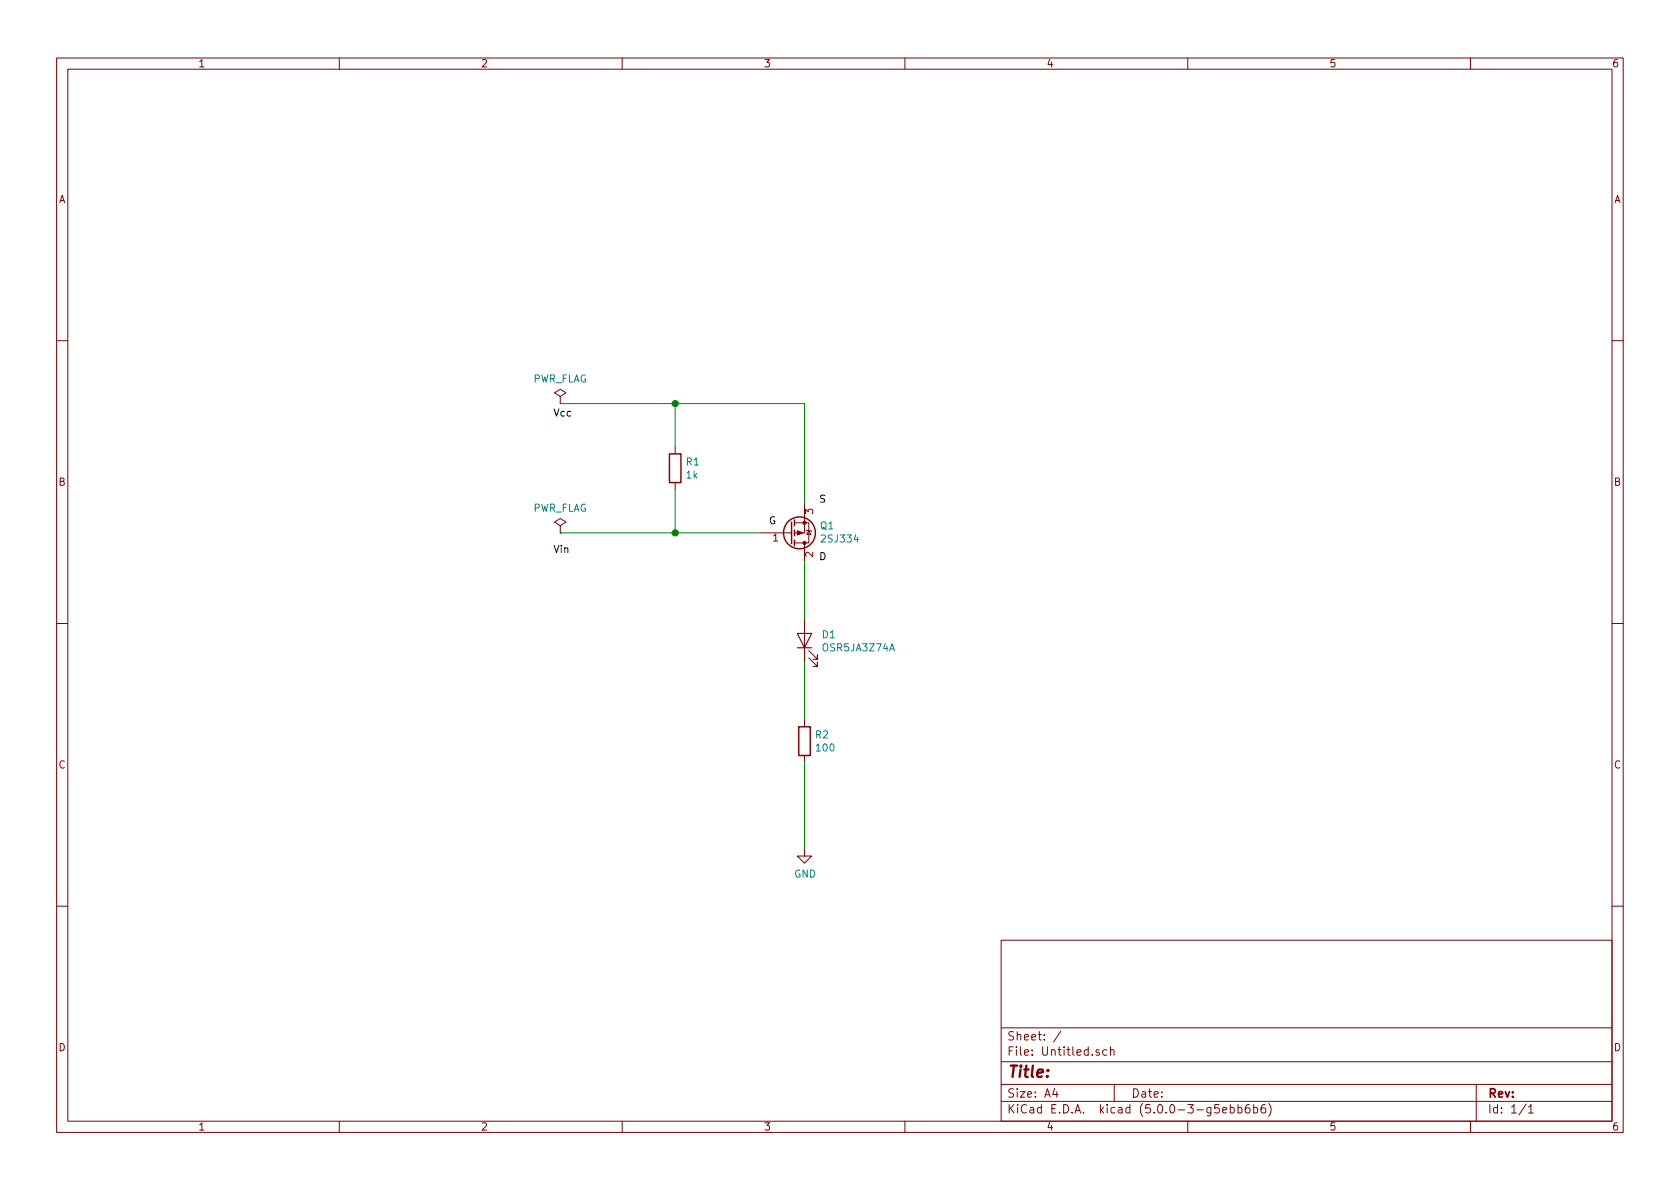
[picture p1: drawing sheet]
EESchema Schematic File Version 4
EELAYER 26 0
EELAYER END
$Descr A4 11693 8268
encoding utf-8
Sheet 1 1
Title ""
Date ""
Rev ""
Comp ""
Comment1 ""
Comment2 ""
Comment3 ""
Comment4 ""
$EndDescr
$Comp
L Device:Q_PMOS_GDS Q1
U 1 1
P 5500 3700
F 0 "Q1" H 5705 3654 50  0000 L CNN
F 1 "2SJ334" H 5705 3745 50  0000 L CNN
F 2 "" H 5700 3800 50  0001 C CNN
F 3 "~" H 5500 3700 50  0001 C CNN
	1    5500 3700
	1    0    0    1   
$EndComp
$Comp
L Device:LED D1
U 1 1
P 5600 4450
F 0 "D1" V 5638 4333 50  0000 R CNN
F 1 "OSR5JA3Z74A" V 5547 4333 50  0000 R CNN
F 2 "" H 5600 4450 50  0001 C CNN
F 3 "~" H 5600 4450 50  0001 C CNN
	1    5600 4450
	0    -1   -1   0   
$EndComp
$Comp
L Device:R R1
U 1 1
P 4700 3250
F 0 "R1" H 4770 3296 50  0000 L CNN
F 1 "1k" H 4770 3205 50  0000 L CNN
F 2 "" V 4630 3250 50  0001 C CNN
F 3 "~" H 4700 3250 50  0001 C CNN
	1    4700 3250
	1    0    0    -1  
$EndComp
$Comp
L Device:R R2
U 1 1
P 5600 5150
F 0 "R2" H 5670 5196 50  0000 L CNN
F 1 "100" H 5670 5105 50  0000 L CNN
F 2 "" V 5530 5150 50  0001 C CNN
F 3 "~" H 5600 5150 50  0001 C CNN
	1    5600 5150
	1    0    0    -1  
$EndComp
Wire Wire Line
	5600 2800 5600 3500
Wire Wire Line
	4700 3100 4700 2800
Connection ~ 4700 2800
Wire Wire Line
	4700 2800 5600 2800
Wire Wire Line
	4700 3400 4700 3700
Wire Wire Line
	4700 3700 5300 3700
Connection ~ 4700 3700
Wire Wire Line
	5600 3900 5600 4300
Wire Wire Line
	5600 4600 5600 5000
$Comp
L power:GND #PWR01
U 1 1
P 5600 5900
F 0 "#PWR01" H 5600 5650 50  0001 C CNN
F 1 "GND" H 5605 5727 50  0000 C CNN
F 2 "" H 5600 5900 50  0001 C CNN
F 3 "" H 5600 5900 50  0001 C CNN
	1    5600 5900
	1    0    0    -1  
$EndComp
Wire Wire Line
	5600 5300 5600 5900
Text Label 3850 3850 0    50   ~ 0
Vin
$Comp
L power:PWR_FLAG #FLG02
U 1 1
P 3900 3700
F 0 "#FLG02" H 3900 3775 50  0001 C CNN
F 1 "PWR_FLAG" H 3900 3874 50  0000 C CNN
F 2 "" H 3900 3700 50  0001 C CNN
F 3 "~" H 3900 3700 50  0001 C CNN
	1    3900 3700
	1    0    0    -1  
$EndComp
$Comp
L power:PWR_FLAG #FLG01
U 1 1
P 3900 2800
F 0 "#FLG01" H 3900 2875 50  0001 C CNN
F 1 "PWR_FLAG" H 3900 2974 50  0000 C CNN
F 2 "" H 3900 2800 50  0001 C CNN
F 3 "~" H 3900 2800 50  0001 C CNN
	1    3900 2800
	1    0    0    -1  
$EndComp
Wire Wire Line
	3900 2800 4700 2800
Wire Wire Line
	3900 3700 4700 3700
Text Label 3850 2900 0    50   ~ 0
Vcc
Text Label 5350 3650 0    50   ~ 0
G
Text Label 5700 3900 0    50   ~ 0
D
Text Label 5700 3500 0    50   ~ 0
S
$EndSCHEMATC
